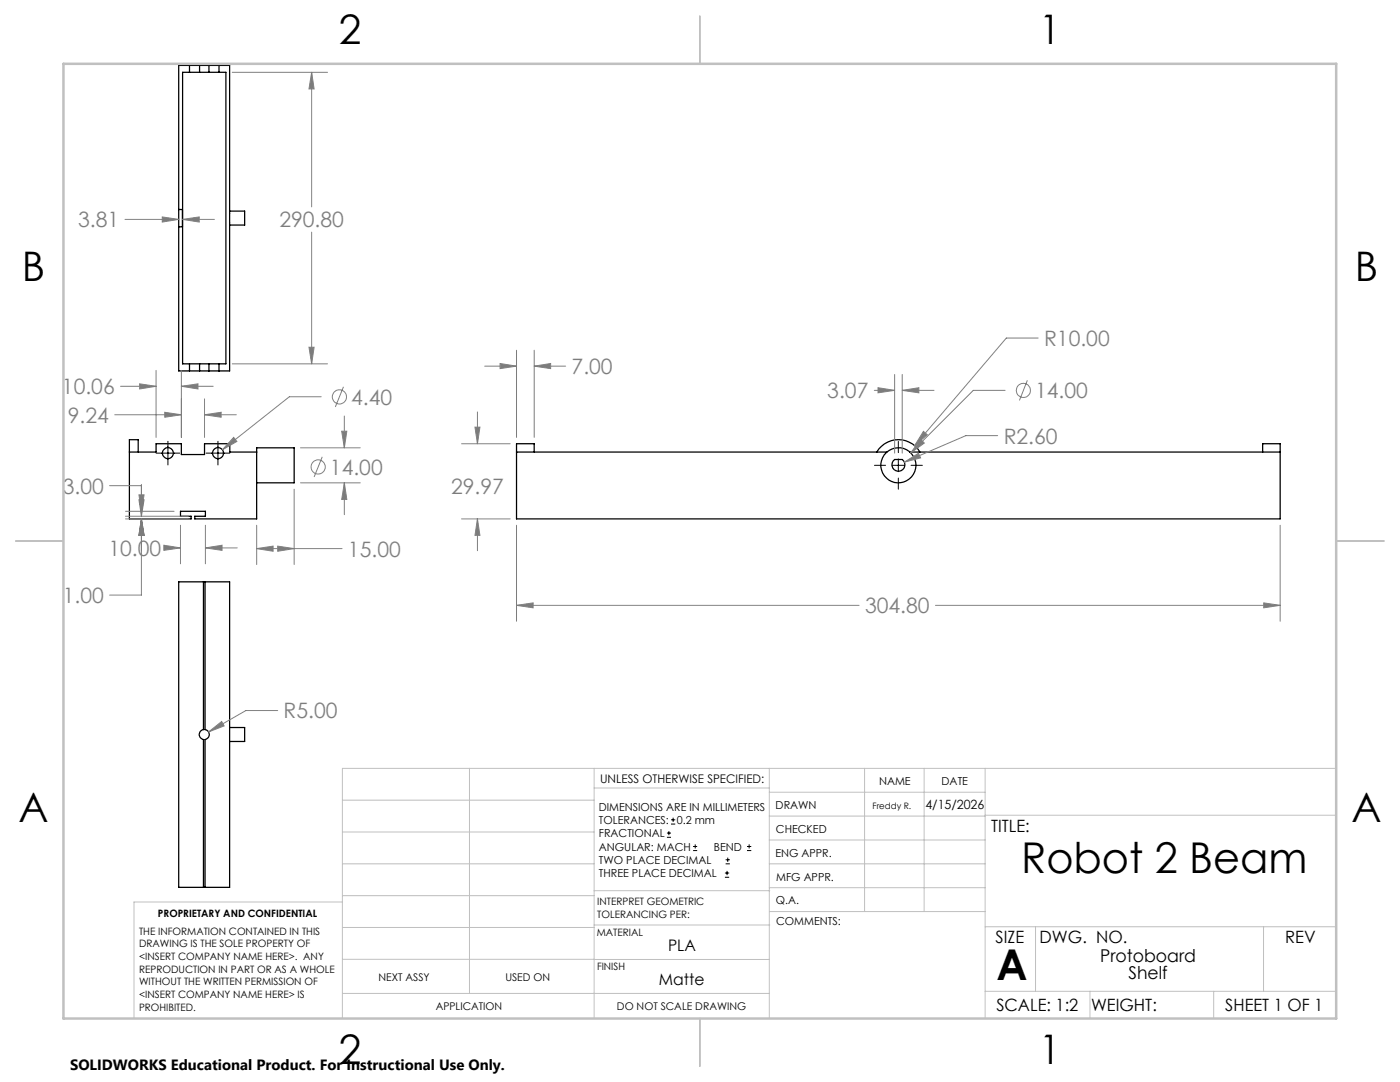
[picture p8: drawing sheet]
<svg xmlns="http://www.w3.org/2000/svg" width="279mm" height="216mm" viewBox="0 0 279 216" stroke-linecap="round" stroke-linejoin="round" font-family="sans-serif">
<g fill="none" stroke="#000" stroke-width=".25">
<path d="M36.4 14.4h8.7v58.2h-8.7zM37.8 13.1v1.3M39.8 13.1v1.3M41.7 13.1v1.3M43.7 13.1v1.3M35.7 41.8h.7v3.5h-.7M35.7 41.8v3.5M35.7 41.8v-28.7h10.1v60.9h-10.1v-28.7M45.8 42.1h3v2.8h-3M37.8 72.6v1.4M39.8 72.6v1.4M41.7 72.6v1.4"/>
<path d="M43.7 72.6v1.4M25.8 90.2v-2.5h1.8v2.5M25.8 90.2h5.4v-1.7h5v2.2h4.6v-2.2h5.1v1.7h5.3M25.8 90.2v13.3h12.3v-.5h-2.1v-1h5v1h-2.1v.5h12.3v-13.3M51.2 90.2v-.8h7.5v6.9h-7.5M103.1 90.2h73.9M106.6 90.2v-1.7h-3.5v15h152.4v-15h-3.5v1.7M175 90.2a5 5 0 0 1 8.6 0M178.3 92l.2-.3h1.6a1.29 1.29 0 0 1 .2 1.8 1.29 1.29 0 0 1-1.8 .3 1.29 1.29 0 0 1-.2-1.8zM181.6 90.2h73.9M35.7 116.1h10.1v61h-10.1zM40.6 116.1v29.5a1 1 0 0 0-.8 1 1 1 0 0 0 .8 1v29.5"/>
<path d="M40.9 116.1v29.5a1 1 0 0 1 .9 1 1 1 0 0 1-.9 1v29.5M45.8 145.2h3v2.8h-3"/>
<circle cx="33.5" cy="90.4" r="1.09"/>
<circle cx="43.5" cy="90.4" r="1.09"/>
<circle cx="179.3" cy="92.9" r="3.5"/>
</g>
<g fill="none" stroke="#808080" stroke-width=".2">
<path d="M46.4 14.4h19M62.2 14.4l.5 3.3h-1zM62.2 14.4v26.9M24.9 43.8h10.8M32.4 43.3l3.3 .5-3.3 .5zM36.4 43.8l3.4-.5v1zM36.4 43.8h6.4M62.2 46.3v26.3M24.1 77.1h7.1M27.9 76.6l3.3 .5-3.3 .5zM31.2 73.9v13.4M36.2 77.1l3.3-.5v1z"/>
<path d="M36.2 73.9v13.4M36.2 77.1h6.3M40.8 79.6v7.7M46.4 72.6h19M61.7 69.3h1l-.5 3.3zM64.1 79.2h-6.4l-13.3 10.5M68.5 77.2l-1.6 4M96.7 73.1h6.4M99.8 72.5l3.3 .6-3.3 .5zM103.1 69.9v17.4M106.6 73.1l3.3-.6v1.1zM106.6 69.9v17.4"/>
<path d="M106.6 73.1h6.3M174.5 77.9h4M175.2 77.4l3.3 .5-3.3 .5zM178.5 74.7v15.7M180.1 77.9l3.3-.5v1zM180.1 77.9h6.3M180.1 74.7v15.7M200.6 77.9h-6.4l-12.4 12.5M205 75.9l-1.6 4M207.2 67.5h-6.4l-18.3 21.4M21.9 96.9h6.3M22.9 82.8h13.3"/>
<path d="M27.7 98.7h1.1l-.6 3.3zM27.7 99.7h1.1l-.6 3.3zM28.2 96.7v6.3M32.9 82.3l3.3 .5-3.3 .5zM40.8 82.8l3.3-.5v1zM40.8 82.8h6.4M46.6 87.3l.7 .8-2.9 1.6zM58.7 97.6v15M60 89.4h11.9M60 96.3h11.9M64.3 91.2l-1.6 4M68.2 86h1l-.5 3.4z"/>
<path d="M68.7 96.3l.5 3.4h-1zM68.7 83v6.4M68.7 96.3v6.4M92.1 88.5h9.7M94.8 85.2h1l-.5 3.3zM95.3 82.2v6.3M180.5 92.2l2.8-1.7 .4 .9zM183.7 87.7l.8 .7-2.7 2zM184.3 86.1l.8 .6-2.6 2.2zM199.1 86.9h-6.3l-12.3 5.3M25 102h9.7M25 103h12.6"/>
<path d="M25 103.5h12.6M28.2 103.5l.6 3.3h-1.1zM28.2 103.5v15.2h-6.3M32.7 108.8l3.3 .5-3.3 .5zM33.3 109.3h2.7M36 104.8v7.7M41 109.3l3.3-.5v1zM41 104.8v7.7M41 109.3h6.3M51.2 109.5l3.3-.5v1zM51.2 104.8v7.8M51.2 109.5h17.1"/>
<path d="M55.4 109l3.3 .5-3.3 .5zM92.1 103.5h9.7M95.3 103.5l.5 3.3h-1zM95.3 103.5v6.4M103.1 104.8v19.2M255.5 104.8v19.2M103.1 120.8l3.3-.5v1zM103.1 120.8h68.3M186.7 120.8h68.8M252.2 120.3l3.3 .5-3.3 .5zM41.6 146l2.6-2 .5 .9zM55.4 141.8h-6.3l-7.5 4.2"/>
<circle cx="67.7" cy="79.2" r="1.42"/>
<circle cx="204.2" cy="77.9" r="1.4"/>
<circle cx="63.5" cy="93.2" r="1.41"/>
</g>
<g fill="none" stroke="#000" stroke-width=".2">
<path d="M31.2 90.4h4.7M33.5 88.1v4.7M41.1 90.4h4.8M43.5 88.1v4.7M174.5 92.9h2.2M178 92.9h2.6M179.3 88.1v2.2M179.3 91.6v2.5M179.3 95.4v2.2M181.8 92.9h2.3M133.1 167.1h.8M133.1 166.2h.8"/>
<path d="M133.5 165.8v.9M133.9 164.4h.9M133.9 163.6h.9M134.3 163.2v.8M138.3 169.7h.8M138.3 168.9h.8M138.7 168.5v.8M144.7 175h.8M144.7 174.2h.8M144.8 172.4h.9M144.8 171.6h.9M145.1 173.8v.8"/>
<path d="M145.2 171.1v.9M149.1 169.7h.8M149.1 168.9h.8M149.5 168.5v.8"/>
</g>
<g fill="none" stroke="#c0c0c0" stroke-width=".2">
<path d="M68.3 159.7h50.3M93.7 153.3v44.9M118.6 153.3v49.9M118.6 157.2h34.9M153.5 153.3v49.9M153.5 158.1h43.1M172.5 153.3v28.6M184.4 153.3v28.6M196.6 153.3v49.9M266.7 153.3h-198.4v49.9M68.3 178.7h50.3M68.3 172.4h50.3"/>
<path d="M68.3 166h50.3M68.3 180h-41.6v23.2M118.6 177.7h35M153.5 167.6h43.1M153.5 162.8h43.1M153.5 172.4h43.1M153.5 177.1h43.1M196.6 162.7h70.1M68.3 198.2h85.2M68.3 191.4l85.2 .1M68.3 185.1h50.3M118.6 184.6h35"/>
<path d="M153.6 181.9h43M196.6 197.8h70.1M196.6 184.9h70.1M206.7 184.9v12.9M217.5 197.8v5.4M242.2 197.8v5.4M252.2 184.9v12.9"/>
</g>
<path d="M139.7 3.2v9.5M3.1 107.9h9.6M266.7 107.9h9.5M139.7 203.2v9.6" fill="none" stroke="#c0c0c0" stroke-width=".25"/>
<path d="M12.7 12.7h254v190.5h-254z" fill="none" stroke="#c0c0c0" stroke-width=".5"/>
<path d="M68.2 86h1l-.5 3.4zM68.7 96.3l.5 3.4h-1zM51.2 109.5l3.3-.5v1zM55.4 109l3.3 .5-3.3 .5zM46.6 87.3l-2.2 2.4 2.9-1.6zM32.9 82.3l3.3 .5-3.3 .5zM40.8 82.8l3.3-.5v1zM27.9 76.6l3.3 .5-3.3 .5zM36.2 77.1l3.3-.5v1zM41 109.3l3.3-.5v1zM32.7 108.8l3.3 .5-3.3 .5zM27.7 98.7h1.1l-.6 3.3zM28.2 103.5l.6 3.3h-1.1zM27.7 99.7h1.1l-.6 3.3zM28.2 103.5l.6 3.3h-1.1zM106.6 73.1l3.3-.6v1.1zM99.8 72.5l3.3 .6-3.3 .5zM95.3 103.5l.5 3.3h-1zM94.8 85.2h1l-.5 3.3zM183.7 87.7l-1.9 2.7 2.7-2zM184.3 86.1l-1.8 2.8 2.6-2.2zM252.2 120.3l3.3 .5-3.3 .5zM103.1 120.8l3.3-.5v1zM180.5 92.2l3.2-.8-.4-.9zM175.2 77.4l3.3 .5-3.3 .5zM180.1 77.9l3.3-.5v1zM32.4 43.3l3.3 .5-3.3 .5zM36.4 43.8l3.4-.5v1zM61.7 69.3h1l-.5 3.3zM62.2 14.4l.5 3.3h-1zM41.6 146l3.1-1.1-.5-.9z" fill="#808080"/>
<g font-size="8.5">
<text x="203.8" y="174.2">Robot 2 Beam</text>
<text x="198.9" y="195.5">A</text>
</g>
<g font-size="8.1">
<text x="67.6" y="8.9">2</text>
<text x="207.3" y="8.9">1</text>
<text x="4.4" y="56.1">B</text>
<text x="270.4" y="56.1">B</text>
<text x="3.7" y="164.1">A</text>
<text x="269.7" y="164.1">A</text>
<text x="67.6" y="212.4">2</text>
<text x="207.3" y="212.4">1</text>
</g>
<g font-size="4.2" fill="#808080">
<text x="15.6" y="45.4">3.81</text>
<text x="55.8" y="45.4">290.80</text>
<text x="208.4" y="69.1">R10.00</text>
<text x="114.1" y="74.6">7.00</text>
<text x="12.4" y="78.7">10.06</text>
<text x="70.1" y="80.7">4.40</text>
<text x="165.1" y="79.5">3.07</text>
<text x="206.6" y="79.4">14.00</text>
<text x="13.5" y="84.3">9.24</text>
<text x="200.3" y="88.5">R2.60</text>
<text x="65.8" y="94.7">14.00</text>
<text x="12.5" y="98.5">3.00</text>
<text x="90" y="98.6">29.97</text>
<text x="21.6" y="110.9">10.00</text>
<text x="69.4" y="111.1">15.00</text>
<text x="12.5" y="120.3">1.00</text>
<text x="172.6" y="122.4">304.80</text>
<text x="56.6" y="143.4">R5.00</text>
</g>
<g font-size="3.5">
<text x="219.6" y="191.9">Protoboard</text>
<text x="225.2" y="195.4">Shelf</text>
</g>
<g font-size="3.4">
<text x="197.8" y="166">TITLE:</text>
<text x="198.7" y="188.1">SIZE</text>
<text x="207.5" y="188.1">DWG. NO.</text>
<text x="256.5" y="188.2">REV</text>
<text x="198.8" y="201.7">SCALE: 1:2</text>
<text x="217.7" y="201.8">WEIGHT:</text>
<text x="244.5" y="201.7">SHEET 1 OF 1</text>
</g>
<g font-size="3.2">
<text x="133.3" y="189.8">PLA</text>
<text x="131.5" y="196.6">Matte</text>
</g>
<text font-size="3" x="14" y="213.5">SOLIDWORKS Educational Product. For Instructional Use Only.</text>
<text font-size="2.5" x="184.7" y="161.4">4/15/2026</text>
<text font-size="2.4" x="119.8" y="156.2">UNLESS OTHERWISE SPECIFIED:</text>
<g font-size="2.2">
<text x="119.5" y="161.8">DIMENSIONS ARE IN MILLIMETERS</text>
<text x="154.8" y="161.4">DRAWN</text>
<text x="175.4" y="156.6">NAME</text>
<text x="187.9" y="156.7">DATE</text>
<text x="119.5" y="167.1">FRACTIONAL</text>
<text x="119.5" y="164.4">TOLERANCES:</text>
<text x="135.1" y="164.4">0.2 mm</text>
<text x="154.9" y="166.3">CHECKED</text>
<text x="119.5" y="169.7">ANGULAR: MACH</text>
<text x="119.5" y="172.4">TWO PLACE DECIMAL</text>
<text x="142.5" y="169.7">BEND</text>
<text x="154.8" y="170.9">ENG APPR.</text>
<text x="119.5" y="175">THREE PLACE DECIMAL</text>
<text x="154.9" y="175.7">MFG APPR.</text>
<text x="154.9" y="180.4">Q.A.</text>
<text x="154.9" y="184.6">COMMENTS:</text>
</g>
<g font-size="2.1">
<text x="75.5" y="195.7">NEXT ASSY</text>
<text x="100.9" y="195.7">USED ON</text>
<text x="86.9" y="201.5">APPLICATION</text>
<text x="123.1" y="201.6">DO NOT SCALE DRAWING</text>
</g>
<g font-size="2">
<text x="31.5" y="182.9">PROPRIETARY AND CONFIDENTIAL</text>
<text x="119.2" y="180.6">INTERPRET GEOMETRIC</text>
<text x="119.2" y="183.1">TOLERANCING PER:</text>
<text x="27.8" y="186.5">THE INFORMATION CONTAINED IN THIS</text>
<text x="27.8" y="189">DRAWING IS THE SOLE PROPERTY OF</text>
<text x="27.8" y="191.6">&lt;INSERT COMPANY NAME HERE&gt;. ANY</text>
<text x="119.1" y="186.7">MATERIAL</text>
<text x="27.8" y="194.1">REPRODUCTION IN PART OR AS A WHOLE</text>
<text x="27.8" y="196.6">WITHOUT THE WRITTEN PERMISSION OF</text>
<text x="119.1" y="193.5">FINISH</text>
<text x="27.8" y="199.1">&lt;INSERT COMPANY NAME HERE&gt; IS</text>
<text x="27.8" y="201.7">PROHIBITED.</text>
</g>
<text font-size="1.8" x="174.1" y="161.5">Freddy R.</text>
</svg>
